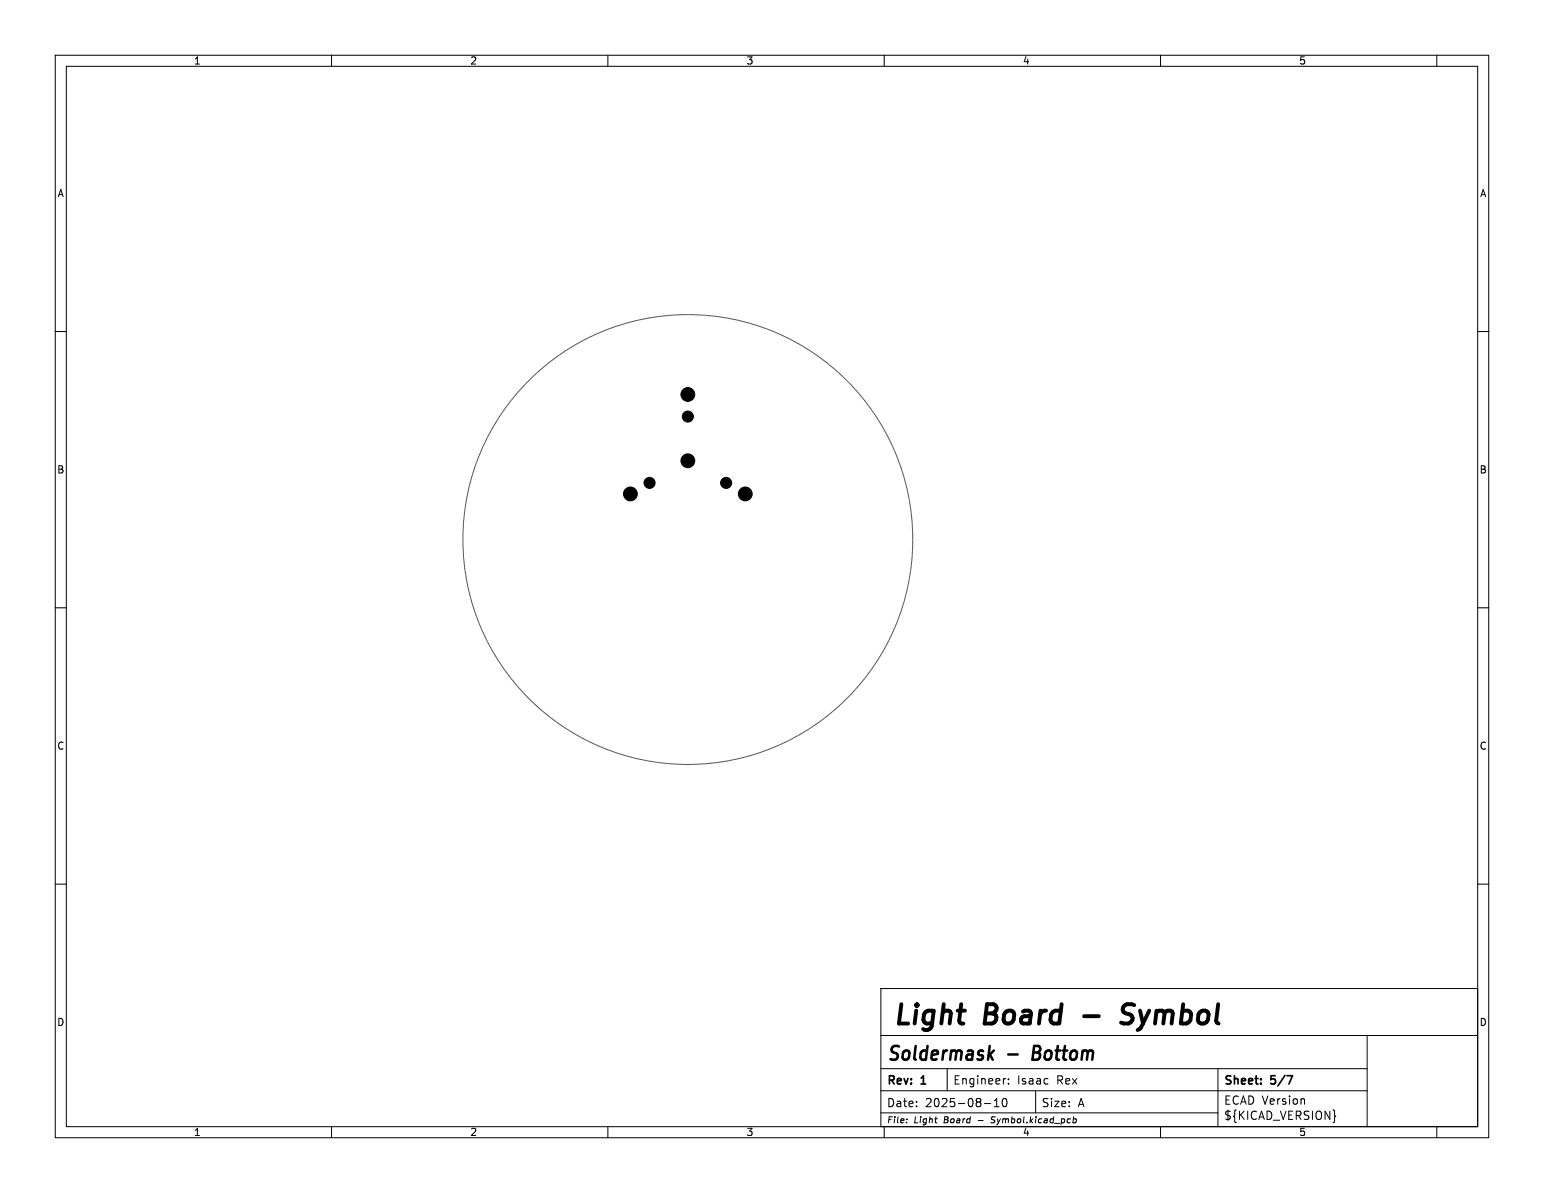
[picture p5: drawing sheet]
<svg xmlns="http://www.w3.org/2000/svg" width="279mm" height="216mm" viewBox="0 0 279 216" stroke-linecap="round" stroke-linejoin="round" font-family="sans-serif">
<g fill="none" stroke="#000" stroke-width=".18">
<path d="M10 10h259.4v195.9h-259.4zM12 12h255.4v191.9h-255.4zM60 10v2M110 10v2M160 10v2M210 10v2M260 10v2M10 60h2M267.4 60h2M10 110h2M267.4 110h2M10 160h2"/>
<path d="M159.4 178.9h108v25h-108zM267.4 160h2M159.4 197.4h88M159.4 193.4h88M159.4 187.4h108M171.4 193.4v4M178.1 199.7h1.2M179.9 199.2l.5-.4v1.5M181.5 198.9l.2-.1a.8 .8 0 0 1 .5 .7 .8 .8 0 0 1-.5 .8l-.2-.2-.1-.4zM181.9 195.2h.1M182.5 196v.2M182.5 195.3v.1"/>
<path d="M187.4 197.5v3.9M220.4 193.4v10.5M236 198.9l.1 .9M247.4 187.4v16.5M60 203.9v2M110 203.9v2M159.4 201.4h61M160 203.9v2M164.1 202.5v.1M179.3 203.1l.2 .1M179.5 202.2l-.1 .3M179.9 200.3h.9"/>
<path d="M194.2 202.5h.4l.2 .2-.2 .4h-.4M194.3 202.1l-.2 1.1M210 203.9v2M241.5 201.8l.2 .2-.2 .2M260 203.9v2"/>
</g>
<path d="M232.9 194.7h1l-.7 1.5" fill="none" stroke="#000" stroke-width=".3"/>
<path d="M179.9 190.1l-1 1M182.4 190.8h1.8M187.1 189.3l-.3 2.5h.9" fill="none" stroke="#000" stroke-width=".45"/>
<path d="M196.2 183.9h2.6M204.7 184.9a1.48 1.48 0 0 1-1.8 .2M204.8 181.7h-.9a.86 .86 0 0 0-.7 .8 .86 .86 0 0 0 .5 .9l1 .3" fill="none" stroke="#000" stroke-width=".7"/>
<g fill="#000" stroke="#000" stroke-width=".18">
<circle cx="124.5" cy="75.4" r="1"/>
<circle cx="124.5" cy="71.4" r="1.25"/>
<circle cx="114.1" cy="89.4" r="1.25"/>
<circle cx="117.5" cy="87.4" r="1"/>
<circle cx="124.5" cy="83.4" r="1.25"/>
<circle cx="131.4" cy="87.4" r="1"/>
<circle cx="134.9" cy="89.4" r="1.25"/>
</g>
<circle cx="124.5" cy="97.6" r="40.7" fill="none" stroke="#575757" stroke-width=".18"/>
<g font-size="4.9">
<text x="161.4" y="186.4">Light</text>
<text x="178.3" y="186.4">Board</text>
<text x="205.9" y="186.4">Symbol</text>
</g>
<g font-size="3.5">
<text x="160.4" y="192.6">Soldermask</text>
<text x="187.8" y="192.6">Bottom</text>
</g>
<g font-size="2.1">
<text x="160.4" y="196.7">Rev:</text>
<text x="166.8" y="196.7">1</text>
<text x="172.4" y="196.5">Engineer:</text>
<text x="184.1" y="196.5">Isaac</text>
<text x="191.3" y="196.5">Rex</text>
<text x="221.4" y="196.7">Sheet:</text>
<text x="230.1" y="196.7">5/7</text>
<text x="160.4" y="200.6">Date:</text>
<text x="167.4" y="200.6">2025-08-10</text>
<text x="188.4" y="200.6">Size:</text>
<text x="195" y="200.6">A</text>
<text x="221.4" y="200.1">ECAD Version</text>
<text x="221.4" y="202.9">${KICAD_VERSION}</text>
</g>
<g font-size="1.8">
<text x="35" y="11.9">1</text>
<text x="85" y="11.9">2</text>
<text x="135" y="11.9">3</text>
<text x="185" y="11.9">4</text>
<text x="235" y="11.9">5</text>
<text x="10.3" y="35.9">A</text>
<text x="267.7" y="35.9">A</text>
<text x="10.3" y="85.9">B</text>
<text x="267.7" y="85.9">B</text>
<text x="10.3" y="135.9">C</text>
<text x="267.7" y="135.9">C</text>
<text x="10.3" y="185.9">D</text>
<text x="267.7" y="185.9">D</text>
<text x="35" y="205.8">1</text>
<text x="85" y="205.8">2</text>
<text x="135" y="205.8">3</text>
<text x="185" y="205.8">4</text>
<text x="235" y="205.8">5</text>
</g>
<g font-size="1.5">
<text x="160.4" y="203.5">File:</text>
<text x="165.4" y="203.5">Light</text>
<text x="170.9" y="203.5">Board</text>
<text x="177.2" y="203.5">-</text>
<text x="179.8" y="203.5">Symbol.kicad_pcb</text>
</g>
</svg>
